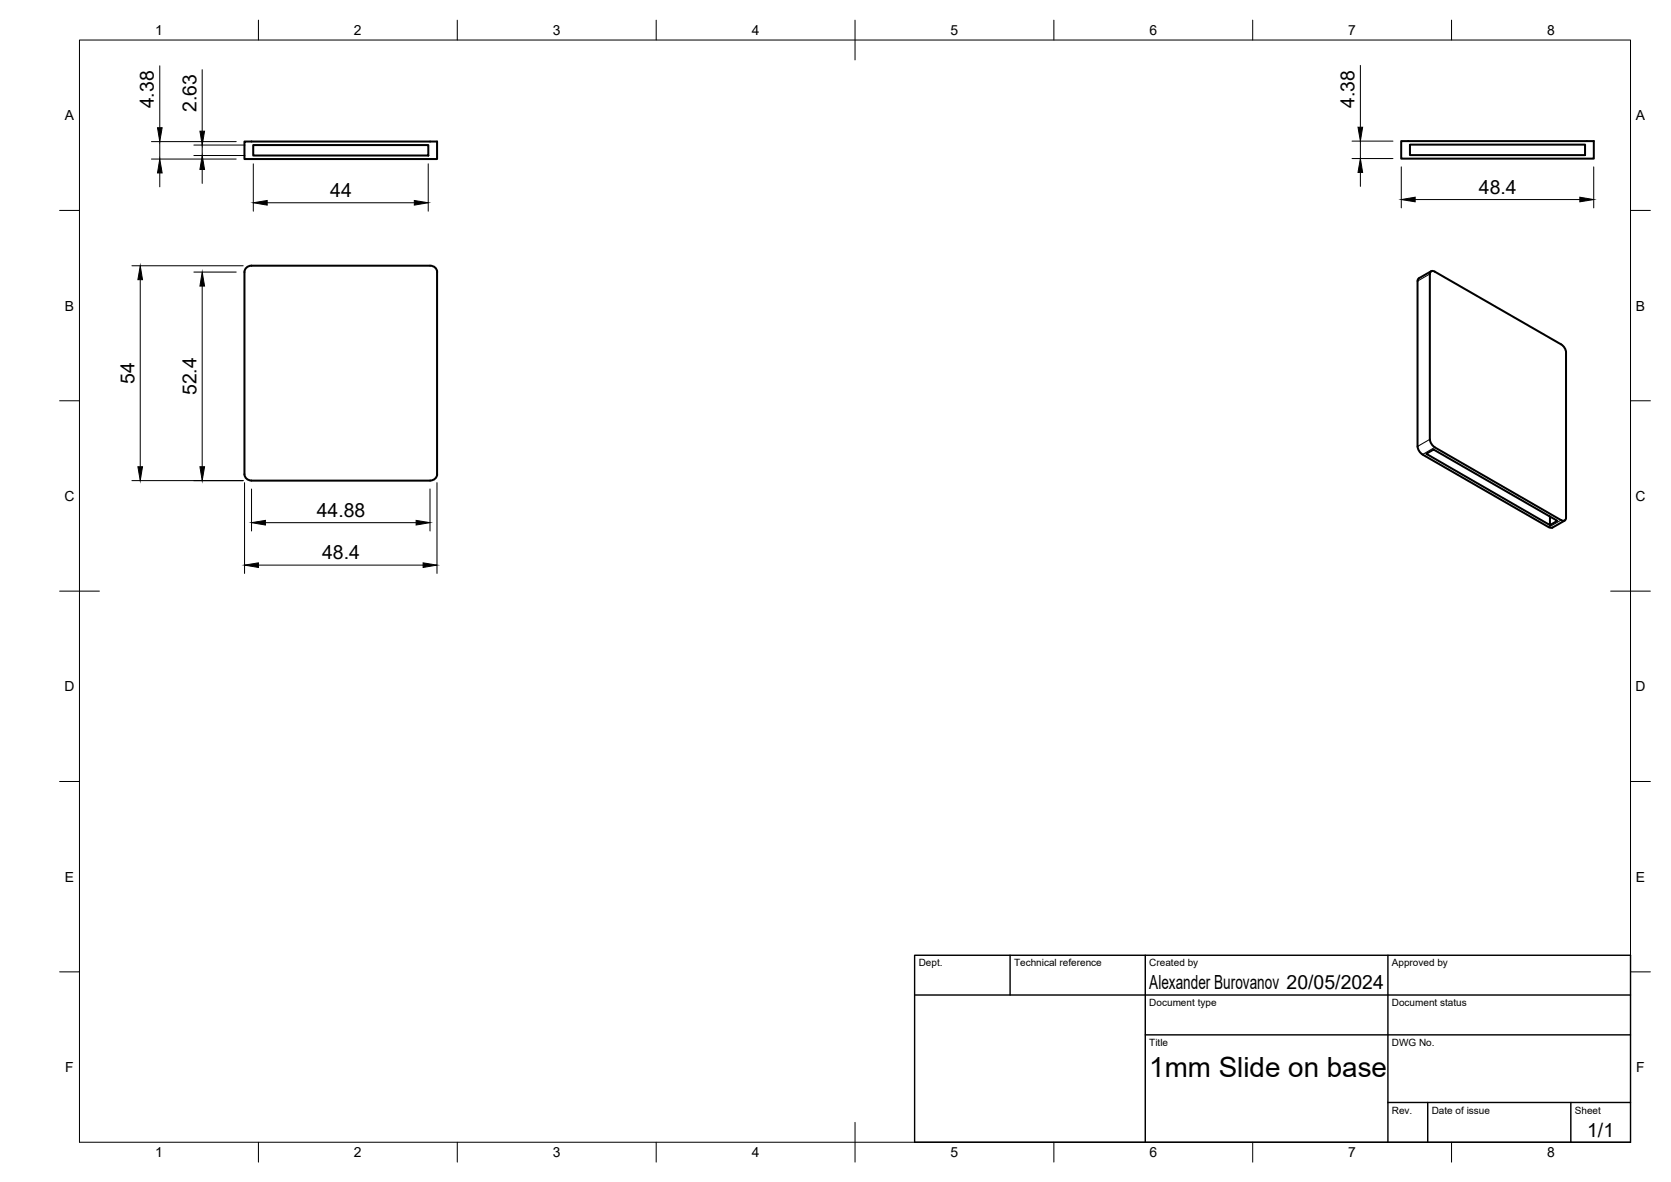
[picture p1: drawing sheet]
<svg xmlns="http://www.w3.org/2000/svg" width="420mm" height="297mm" viewBox="0 0 420 297" stroke-linecap="round" stroke-linejoin="round" font-family="sans-serif">
<!-- layer: Visible -->
<path d="M61.5 35.6h48.4v4.4h-48.4zM63.7 36.5h44v2.6h-44zM352.3 35.5h48.4v4.4h-48.4zM354.5 36.4h44v2.6h-44zM109.9 68.4v50.8M109.9 68.4a1.69 1.69 0 0 0-1.8-1.6h-44.9a1.69 1.69 0 0 0-1.7 1.6v50.8a1.72 1.72 0 0 0 1.7 1.6h45a1.69 1.69 0 0 0 1.7-1.6M356.8 69.9l-.4 .7v41.6l.3 .9 1 1.1 31.7 18.3M359.5 68.9v41.5M359.5 68.9a.66 .66 0 0 1 .9-.8l32.5 18.7a2.55 2.55 0 0 1 .9 1.8v41.5a.66 .66 0 0 1-.9 .8l-32.1-18.5-1-1.1-.3-.9M359.9 68.2l-3.2 1.7M389.7 129.8v2.2l-31.1-18 1.9-1 31.1 17.9-1.9 1.1M393.4 130.8l-3 1.8-1-.1" fill="none" stroke="#000" stroke-width=".51"/>
<!-- layer: Visible Narrow -->
<path d="M359.5 68.9l-3.1 1.7M359.5 110.4l-3.1 1.8M360.8 112.4l-3.1 1.8M392.5 130.7l-3.1 1.8" fill="none" stroke="#000" stroke-width=".25"/>
<!-- layer: BORDER -->
<g fill="none" stroke="#000" stroke-width=".25">
<path d="M20 10.1h390v276.9h-390zM65 5.1v5M115 5.1v5M165 5.1v5M215 5.1v10M265 5.1v5M315 5.1v5M365 5.1v5M15 52.9h5M410 52.9h5M15 100.7h5M410 100.7h5"/>
<path d="M15 148.6h10M405 148.6h10M15 196.4h5M410 196.4h5M15 244.2h5M410 244.2h5M65 287v5M115 287v5M165 287v5M215 282.1v9.9M265 287v5M315 287v5"/>
<path d="M365 287v5"/>
</g>
<!-- layer: TITLEBLOCK -->
<path d="M230 240.1h180v46.9h-180zM230 250h180M254 240.1v9.9M288 240.1v46.9M349 240.1v46.9M288 260.1h122M349 277.1h61M359 277.1v9.9M395 277.1v9.9" fill="none" stroke="#000" stroke-width=".36"/>
<!-- layer: FD_Dimensions -->
<g fill="none" stroke="#000" stroke-width=".25">
<path d="M40.2 16.5v15.6M50.8 17.5v15.5M342.1 16.4v15.6M38.1 40h21.3M38.1 35.6h21.3M40.2 35.6v4.4M48.7 39.1h12.9M48.7 36.5h12.9M50.8 36.5v2.6M340 39.8h10.2M340 35.5h10.2M342.1 35.5v4.3"/>
<path d="M40.2 43.5v3.5M50.8 42.6v3.5M63.7 41.2v11.9M67.2 51h37M107.7 41.2v11.9M342.1 43.3v3.5M352.3 41.9v10.3M355.8 50.2h41.4M400.7 41.9v10.3M33.2 66.8h28M35.3 70.3v47M48.7 68.4h10.7"/>
<path d="M50.8 71.9v45.4M33.2 120.8h28M61.5 121.3v22.8M63.2 122.9v10.5M66.7 131.3h37.9M108.1 122.9v10.5M109.9 121.3v22.8M65 142h41.4"/>
</g>
<g fill="#000" stroke="#000" stroke-width=".25">
<path d="M39.6 32.1h1.2l-.6 3.5zM50.3 33h1.1l-.6 3.5zM341.5 32h1.1l-.5 3.5zM40.2 40l.6 3.5h-1.2zM50.8 39.1l.6 3.5h-1.1zM63.7 51l3.5-.6v1.1zM104.2 50.4l3.5 .6-3.5 .5zM342.1 39.8l.5 3.5h-1.1zM352.3 50.2l3.5-.6v1.1zM397.2 49.6l3.5 .6-3.5 .5zM35.3 66.8l.5 3.5h-1.1zM50.8 68.4l.6 3.5h-1.1z"/>
<path d="M34.7 117.3h1.1l-.5 3.5zM50.3 117.3h1.1l-.6 3.5zM63.2 131.3l3.5-.5v1.1zM104.6 130.8l3.5 .5-3.5 .6zM61.5 142l3.5-.6v1.2zM106.4 141.4l3.5 .6-3.5 .6z"/>
</g>
<text font-size="7" x="289" y="270.6">1mm Slide on base</text>
<g font-size="4.9">
<text x="38.7" y="27.2" transform="rotate(-90 38.7 27.2)">4.38</text>
<text x="49.4" y="28.2" transform="rotate(-90 49.4 28.2)">2.63</text>
<text x="340.6" y="27.1" transform="rotate(-90 340.6 27.1)">4.38</text>
<text x="83.1" y="49.6">44</text>
<text x="371.9" y="48.7">48.4</text>
<text x="33.8" y="96.5" transform="rotate(-90 33.8 96.5)">54</text>
<text x="49.4" y="99.3" transform="rotate(-90 49.4 99.3)">52.4</text>
<text x="79.7" y="129.9">44.88</text>
<text x="81" y="140.6">48.4</text>
<text x="289" y="248.5">Alexander Burovanov 20/05/2024</text>
<text x="399.1" y="285.7">1/1</text>
</g>
<g font-size="3.5">
<text x="39" y="8.8">1</text>
<text x="89" y="8.8">2</text>
<text x="139" y="8.8">3</text>
<text x="189" y="8.8">4</text>
<text x="239" y="8.8">5</text>
<text x="289" y="8.8">6</text>
<text x="339" y="8.8">7</text>
<text x="389" y="8.8">8</text>
<text x="16.3" y="30.2">A</text>
<text x="411.3" y="30.2">A</text>
<text x="16.3" y="78">B</text>
<text x="411.3" y="78">B</text>
<text x="16.2" y="125.9">C</text>
<text x="411.2" y="125.9">C</text>
<text x="16.2" y="173.7">D</text>
<text x="411.2" y="173.7">D</text>
<text x="16.3" y="221.6">E</text>
<text x="411.3" y="221.6">E</text>
<text x="16.4" y="269.4">F</text>
<text x="411.4" y="269.4">F</text>
<text x="39" y="290.8">1</text>
<text x="89" y="290.8">2</text>
<text x="139" y="290.8">3</text>
<text x="189" y="290.8">4</text>
<text x="239" y="290.8">5</text>
<text x="289" y="290.8">6</text>
<text x="339" y="290.8">7</text>
<text x="389" y="290.8">8</text>
</g>
<g font-size="2.5">
<text x="231" y="242.9">Dept.</text>
<text x="255" y="242.9">Technical reference</text>
<text x="289" y="242.9">Created by</text>
<text x="350" y="242.9">Approved by</text>
<text x="289" y="252.8">Document type</text>
<text x="350" y="252.8">Document status</text>
<text x="289" y="262.9">Title</text>
<text x="350" y="262.9">DWG No.</text>
<text x="350" y="279.9">Rev.</text>
<text x="360" y="279.9">Date of issue</text>
<text x="396" y="279.9">Sheet</text>
</g>
</svg>
